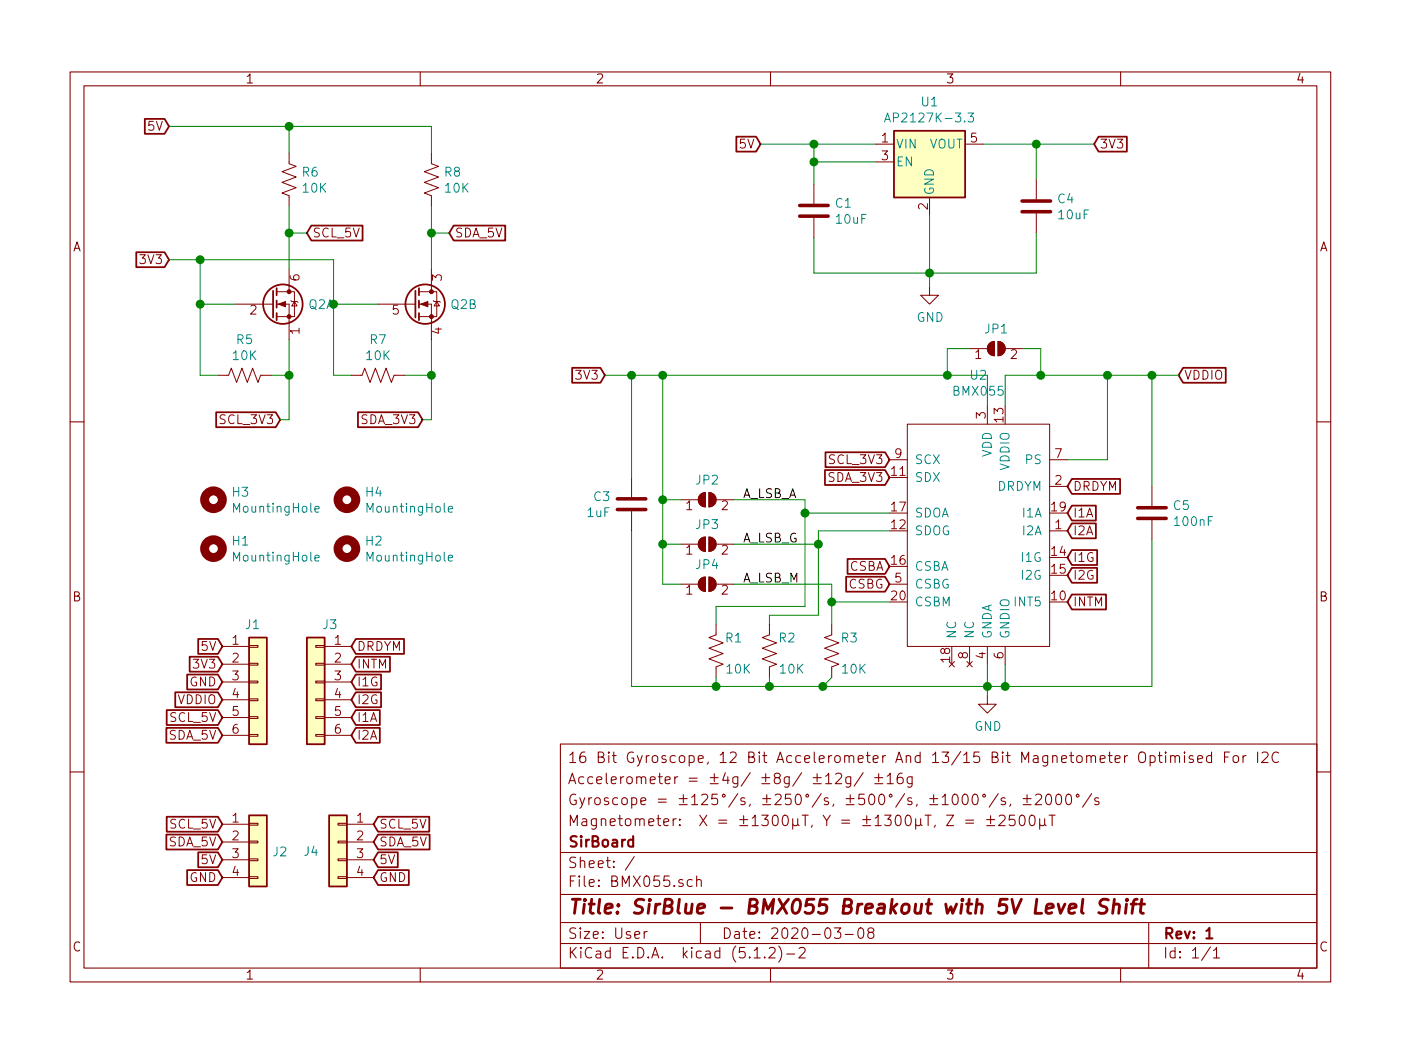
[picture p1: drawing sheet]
EESchema Schematic File Version 4
LIBS:BMX055-cache
EELAYER 29 0
EELAYER END
$Descr User 7874 5906
encoding utf-8
Sheet 1 1
Title "SirBlue - BMX055 Breakout with 5V Level Shift"
Date "2020-03-08"
Rev "1"
Comp "SirBoard"
Comment1 "Magnetometer:  X = ±1300μT, Y = ±1300μT, Z = ±2500μT"
Comment2 "Gyroscope = ±125°/s, ±250°/s, ±500°/s, ±1000°/s, ±2000°/s"
Comment3 "Accelerometer = ±4g/ ±8g/ ±12g/ ±16g"
Comment4 "16 Bit Gyroscope, 12 Bit Accelerometer And 13/15 Bit Magnetometer Optimised For I2C"
$EndDescr
Wire Wire Line
	4575 1325 4575 1525
Wire Wire Line
	4575 1525 5225 1525
Connection ~ 5225 1525
Wire Wire Line
	4925 800  4575 800 
Wire Wire Line
	4575 800  4575 900 
Wire Wire Line
	4575 900  4925 900 
Wire Wire Line
	4575 900  4575 1025
Connection ~ 4575 900 
Wire Wire Line
	5525 800  5825 800 
Wire Wire Line
	5825 800  5825 1000
Text GLabel 4275 800  0    50   Input ~ 0
5V
Wire Wire Line
	4275 800  4575 800 
Connection ~ 4575 800 
Text GLabel 6150 800  2    50   Input ~ 0
3V3
Connection ~ 5825 800 
$Comp
L power:GND #PWR0101
U 1 1
P 5225 1600
F 0 "#PWR0101" H 5225 1350 50  0001 C CNN
F 1 "GND" H 5229 1428 50  0000 C CNN
F 2 "" H 5225 1600 50  0001 C CNN
F 3 "" H 5225 1600 50  0001 C CNN
	1    5225 1600
	1    0    0    -1  
$EndComp
Wire Wire Line
	5225 1600 5225 1525
Text GLabel 3400 2100 0    50   Input ~ 0
3V3
Text GLabel 950  700  0    50   Input ~ 0
5V
Wire Wire Line
	5825 1525 5225 1525
Wire Wire Line
	5825 1300 5825 1525
$Comp
L Regulator_Linear:AP2127K-3.3 U1
U 1 1
P 5225 900
F 0 "U1" H 5225 1240 50  0000 C CNN
F 1 "AP2127K-3.3" H 5225 1150 50  0000 C CNN
F 2 "Package_TO_SOT_SMD:SOT-23-5" H 5225 1225 50  0001 C CNN
F 3 "https://www.diodes.com/assets/Datasheets/AP2127.pdf" H 5225 1000 50  0001 C CNN
F 4 "C156285" H 5225 900 50  0001 C CNN "Part"
	1    5225 900 
	1    0    0    -1  
$EndComp
Wire Wire Line
	5225 1200 5225 1525
Text GLabel 950  1450 0    50   Input ~ 0
3V3
Text GLabel 1575 2350 0    50   Input ~ 0
SCL_3V3
Text GLabel 2375 2350 0    50   Input ~ 0
SDA_3V3
Text GLabel 1725 1300 2    50   Input ~ 0
SCL_5V
Text GLabel 2525 1300 2    50   Input ~ 0
SDA_5V
Text GLabel 1250 3725 0    50   Input ~ 0
3V3
Text GLabel 1250 3625 0    50   Input ~ 0
5V
$Comp
L Mechanical:MountingHole H4
U 1 1
P 1950 2800
F 0 "H4" H 2050 2845 50  0000 L CNN
F 1 "MountingHole" H 2050 2755 50  0000 L CNN
F 2 "SirBoardLibrary:MountingHole_M2.5_SirBoard" H 1950 2800 50  0001 C CNN
F 3 "~" H 1950 2800 50  0001 C CNN
	1    1950 2800
	1    0    0    -1  
$EndComp
$Comp
L Mechanical:MountingHole H3
U 1 1
P 1200 2800
F 0 "H3" H 1300 2845 50  0000 L CNN
F 1 "MountingHole" H 1300 2755 50  0000 L CNN
F 2 "SirBoardLibrary:MountingHole_M2.5_SirBoard" H 1200 2800 50  0001 C CNN
F 3 "~" H 1200 2800 50  0001 C CNN
	1    1200 2800
	1    0    0    -1  
$EndComp
Text GLabel 1250 3825 0    50   Input ~ 0
GND
Wire Wire Line
	5825 800  6150 800 
$Comp
L Mechanical:MountingHole H2
U 1 1
P 1950 3075
F 0 "H2" H 2050 3120 50  0000 L CNN
F 1 "MountingHole" H 2050 3030 50  0000 L CNN
F 2 "SirBoardLibrary:MountingHole_M2.5_SirBoard" H 1950 3075 50  0001 C CNN
F 3 "~" H 1950 3075 50  0001 C CNN
	1    1950 3075
	1    0    0    -1  
$EndComp
$Comp
L Mechanical:MountingHole H1
U 1 1
P 1200 3075
F 0 "H1" H 1300 3120 50  0000 L CNN
F 1 "MountingHole" H 1300 3030 50  0000 L CNN
F 2 "SirBoardLibrary:MountingHole_M2.5_SirBoard" H 1200 3075 50  0001 C CNN
F 3 "~" H 1200 3075 50  0001 C CNN
	1    1200 3075
	1    0    0    -1  
$EndComp
$Comp
L Device:C C1
U 1 1
P 4575 1175
F 0 "C1" H 4690 1220 50  0000 L CNN
F 1 "10uF" H 4690 1130 50  0000 L CNN
F 2 "Capacitor_SMD:C_0805_2012Metric" H 4613 1025 50  0001 C CNN
F 3 "~" H 4575 1175 50  0001 C CNN
F 4 "C95841" H 4575 1175 50  0001 C CNN "Part"
	1    4575 1175
	1    0    0    -1  
$EndComp
$Comp
L Device:Q_DUAL_NMOS_S1G1D2S2G2D1 Q2
U 1 1
P 1525 1700
F 0 "Q2" H 1731 1700 50  0000 L CNN
F 1 "BSS138DW" H 1730 1655 50  0001 L CNN
F 2 "Package_TO_SOT_SMD:SOT-363_SC-70-6" H 1725 1700 50  0001 C CNN
F 3 "~" H 1725 1700 50  0001 C CNN
	1    1525 1700
	1    0    0    -1  
$EndComp
$Comp
L Device:Q_DUAL_NMOS_S1G1D2S2G2D1 Q2
U 2 1
P 2325 1700
F 0 "Q2" H 2530 1700 50  0000 L CNN
F 1 "BSS138DW" H 2530 1655 50  0001 L CNN
F 2 "Package_TO_SOT_SMD:SOT-363_SC-70-6" H 2525 1700 50  0001 C CNN
F 3 "~" H 2525 1700 50  0001 C CNN
	2    2325 1700
	1    0    0    -1  
$EndComp
$Comp
L Device:R_US R6
U 1 1
P 1625 1000
F 0 "R6" H 1693 1045 50  0000 L CNN
F 1 "10K" H 1693 955 50  0000 L CNN
F 2 "Resistor_SMD:R_0603_1608Metric" V 1665 990 50  0001 C CNN
F 3 "~" H 1625 1000 50  0001 C CNN
F 4 "C99198" H 1625 1000 50  0001 C CNN "Part"
	1    1625 1000
	1    0    0    -1  
$EndComp
$Comp
L Device:R_US R8
U 1 1
P 2425 1000
F 0 "R8" H 2493 1045 50  0000 L CNN
F 1 "10K" H 2493 955 50  0000 L CNN
F 2 "Resistor_SMD:R_0603_1608Metric" V 2465 990 50  0001 C CNN
F 3 "~" H 2425 1000 50  0001 C CNN
F 4 "C99198" H 2425 1000 50  0001 C CNN "Part"
	1    2425 1000
	1    0    0    -1  
$EndComp
$Comp
L Device:R_US R5
U 1 1
P 1375 2100
F 0 "R5" V 1172 2100 50  0000 C CNN
F 1 "10K" V 1262 2100 50  0000 C CNN
F 2 "Resistor_SMD:R_0603_1608Metric" V 1415 2090 50  0001 C CNN
F 3 "~" H 1375 2100 50  0001 C CNN
F 4 "C99198" V 1375 2100 50  0001 C CNN "Part"
	1    1375 2100
	0    1    1    0   
$EndComp
Wire Wire Line
	2425 700  2425 850 
Wire Wire Line
	1625 850  1625 700 
Wire Wire Line
	2425 1150 2425 1300
Wire Wire Line
	1325 1700 1125 1700
Wire Wire Line
	1125 1700 1125 2100
Wire Wire Line
	1125 2100 1225 2100
Wire Wire Line
	1525 2100 1625 2100
Wire Wire Line
	1625 2100 1625 1900
Wire Wire Line
	1975 2100 1875 2100
Wire Wire Line
	1875 2100 1875 1700
Wire Wire Line
	1875 1700 2125 1700
Wire Wire Line
	2275 2100 2425 2100
Wire Wire Line
	2425 2100 2425 1900
Wire Wire Line
	2425 700  1625 700 
Wire Wire Line
	1125 1450 1125 1700
Connection ~ 1125 1700
Wire Wire Line
	1625 1150 1625 1300
Wire Wire Line
	1125 1450 1875 1450
Wire Wire Line
	1875 1450 1875 1700
Connection ~ 1875 1700
Wire Wire Line
	2425 2100 2425 2350
Wire Wire Line
	2425 2350 2375 2350
Connection ~ 2425 2100
Wire Wire Line
	1625 2100 1625 2350
Wire Wire Line
	1625 2350 1575 2350
Connection ~ 1625 2100
Connection ~ 2425 1300
Wire Wire Line
	2425 1300 2425 1500
Wire Wire Line
	1725 1300 1625 1300
Connection ~ 1625 1300
Wire Wire Line
	1625 1300 1625 1500
Wire Wire Line
	2425 1300 2525 1300
$Comp
L Device:R_US R7
U 1 1
P 2125 2100
F 0 "R7" V 1922 2100 50  0000 C CNN
F 1 "10K" V 2012 2100 50  0000 C CNN
F 2 "Resistor_SMD:R_0603_1608Metric" V 2165 2090 50  0001 C CNN
F 3 "~" H 2125 2100 50  0001 C CNN
F 4 "C99198" V 2125 2100 50  0001 C CNN "Part"
	1    2125 2100
	0    1    1    0   
$EndComp
$Comp
L Device:C C4
U 1 1
P 5825 1150
F 0 "C4" H 5940 1195 50  0000 L CNN
F 1 "10uF" H 5940 1105 50  0000 L CNN
F 2 "Capacitor_SMD:C_0805_2012Metric" H 5863 1000 50  0001 C CNN
F 3 "~" H 5825 1150 50  0001 C CNN
F 4 "C95841" H 5825 1150 50  0001 C CNN "Part"
	1    5825 1150
	1    0    0    -1  
$EndComp
$Comp
L Connector_Generic:Conn_01x06 J1
U 1 1
P 1450 3825
F 0 "J1" H 1375 4150 50  0000 L CNN
F 1 "Conn_01x06" H 1529 3727 50  0001 L CNN
F 2 "Connector_PinHeader_2.54mm:PinHeader_1x06_P2.54mm_Vertical" H 1450 3825 50  0001 C CNN
F 3 "~" H 1450 3825 50  0001 C CNN
	1    1450 3825
	1    0    0    -1  
$EndComp
$Comp
L Connector_Generic:Conn_01x06 J3
U 1 1
P 1775 3825
F 0 "J3" H 1694 4150 50  0000 C CNN
F 1 "Conn_01x06" H 1854 3727 50  0001 L CNN
F 2 "Connector_PinHeader_2.54mm:PinHeader_1x06_P2.54mm_Vertical" H 1775 3825 50  0001 C CNN
F 3 "~" H 1775 3825 50  0001 C CNN
	1    1775 3825
	-1   0    0    -1  
$EndComp
Text GLabel 1250 4025 0    50   Input ~ 0
SCL_5V
Text GLabel 1250 4125 0    50   Input ~ 0
SDA_5V
Text GLabel 1250 3925 0    50   Input ~ 0
VDDIO
$Comp
L Connector_Generic:Conn_01x04 J2
U 1 1
P 1450 4725
F 0 "J2" H 1529 4672 50  0000 L CNN
F 1 "Conn_01x04" H 1529 4627 50  0001 L CNN
F 2 "SirBoardLibrary:SirBlue_Connector" H 1450 4725 50  0001 C CNN
F 3 "~" H 1450 4725 50  0001 C CNN
F 4 "C160404" H 1450 4725 50  0001 C CNN "Part"
	1    1450 4725
	1    0    0    -1  
$EndComp
$Comp
L Connector_Generic:Conn_01x04 J4
U 1 1
P 1900 4725
F 0 "J4" H 2050 4675 50  0000 C CNN
F 1 "Conn_01x04" H 1979 4627 50  0001 L CNN
F 2 "SirBoardLibrary:SirBlue_Connector" H 1900 4725 50  0001 C CNN
F 3 "~" H 1900 4725 50  0001 C CNN
F 4 "C160404" H 1900 4725 50  0001 C CNN "Part"
	1    1900 4725
	-1   0    0    -1  
$EndComp
Text GLabel 1250 4825 0    50   Input ~ 0
5V
Text GLabel 1250 4925 0    50   Input ~ 0
GND
Text GLabel 1250 4625 0    50   Input ~ 0
SCL_5V
Text GLabel 1250 4725 0    50   Input ~ 0
SDA_5V
Text GLabel 2100 4825 2    50   Input ~ 0
5V
Text GLabel 2100 4925 2    50   Input ~ 0
GND
Text GLabel 2100 4625 2    50   Input ~ 0
SCL_5V
Text GLabel 2100 4725 2    50   Input ~ 0
SDA_5V
$Comp
L Device:C C5
U 1 1
P 6475 2875
F 0 "C5" H 6590 2920 50  0000 L CNN
F 1 "100nF" H 6590 2830 50  0000 L CNN
F 2 "Capacitor_SMD:C_0603_1608Metric" H 6513 2725 50  0001 C CNN
F 3 "~" H 6475 2875 50  0001 C CNN
F 4 "C42998" H 6475 2875 50  0001 C CNN "Part"
	1    6475 2875
	1    0    0    -1  
$EndComp
$Comp
L Device:C C3
U 1 1
P 3550 2825
F 0 "C3" H 3665 2870 50  0000 L CNN
F 1 "1uF" H 3665 2780 50  0000 L CNN
F 2 "Capacitor_SMD:C_0603_1608Metric" H 3588 2675 50  0001 C CNN
F 3 "~" H 3550 2825 50  0001 C CNN
F 4 "C29936" H 3550 2825 50  0001 C CNN "Part"
	1    3550 2825
	-1   0    0    -1  
$EndComp
Wire Wire Line
	5650 2275 5650 2100
Wire Wire Line
	5650 2100 5850 2100
Wire Wire Line
	6475 2100 6475 2725
Wire Wire Line
	6475 3025 6475 3850
Wire Wire Line
	3550 2675 3550 2100
Wire Wire Line
	3550 2100 3725 2100
Wire Wire Line
	5550 2100 5550 2275
$Comp
L Jumper:SolderJumper_2_Open JP1
U 1 1
P 5600 1950
F 0 "JP1" H 5600 2063 50  0000 C CNN
F 1 "SolderJumper_2_Open" H 5600 2063 50  0001 C CNN
F 2 "Jumper:SolderJumper-2_P1.3mm_Open_RoundedPad1.0x1.5mm" H 5600 1950 50  0001 C CNN
F 3 "~" H 5600 1950 50  0001 C CNN
	1    5600 1950
	1    0    0    -1  
$EndComp
Wire Wire Line
	5750 1950 5850 1950
Wire Wire Line
	5850 1950 5850 2100
Wire Wire Line
	5450 1950 5325 1950
Wire Wire Line
	5325 1950 5325 2100
Wire Wire Line
	5325 2100 5550 2100
Wire Wire Line
	3400 2100 3550 2100
Connection ~ 3550 2100
Text GLabel 6000 2875 2    50   Input ~ 0
I1A
Text GLabel 5000 2675 0    50   Input ~ 0
SDA_3V3
Text GLabel 5000 2575 0    50   Input ~ 0
SCL_3V3
Connection ~ 5550 3850
$Comp
L power:GND #PWR0106
U 1 1
P 5550 3900
F 0 "#PWR0106" H 5550 3650 50  0001 C CNN
F 1 "GND" H 5554 3728 50  0000 C CNN
F 2 "" H 5550 3900 50  0001 C CNN
F 3 "" H 5550 3900 50  0001 C CNN
	1    5550 3900
	1    0    0    -1  
$EndComp
Wire Wire Line
	5550 3900 5550 3850
Wire Wire Line
	5550 3850 5650 3850
Text GLabel 6625 2100 2    50   Input ~ 0
VDDIO
Wire Wire Line
	5550 3725 5550 3850
Wire Wire Line
	5650 3725 5650 3850
Text GLabel 6000 2975 2    50   Input ~ 0
I2A
Text GLabel 6000 3125 2    50   Input ~ 0
I1G
Text GLabel 6000 3225 2    50   Input ~ 0
I2G
Connection ~ 1625 700 
Connection ~ 1125 1450
Wire Wire Line
	950  700  1625 700 
Wire Wire Line
	950  1450 1125 1450
Text GLabel 5000 3175 0    50   Input ~ 0
CSBA
Text GLabel 1975 4025 2    50   Input ~ 0
I1A
Text GLabel 1975 4125 2    50   Input ~ 0
I2A
Text GLabel 1975 3825 2    50   Input ~ 0
I1G
Text GLabel 1975 3925 2    50   Input ~ 0
I2G
Text GLabel 5000 3275 0    50   Input ~ 0
CSBG
$Comp
L Device:R_US R2
U 1 1
P 4325 3650
F 0 "R2" H 4225 3725 50  0000 C CNN
F 1 "10K" H 4200 3550 50  0000 C CNN
F 2 "Resistor_SMD:R_0603_1608Metric" V 4365 3640 50  0001 C CNN
F 3 "~" H 4325 3650 50  0001 C CNN
F 4 "C99198" V 4325 3650 50  0001 C CNN "Part"
	1    4325 3650
	-1   0    0    -1  
$EndComp
$Comp
L Device:R_US R1
U 1 1
P 4025 3650
F 0 "R1" H 3925 3725 50  0000 C CNN
F 1 "10K" H 3900 3550 50  0000 C CNN
F 2 "Resistor_SMD:R_0603_1608Metric" V 4065 3640 50  0001 C CNN
F 3 "~" H 4025 3650 50  0001 C CNN
F 4 "C99198" V 4025 3650 50  0001 C CNN "Part"
	1    4025 3650
	-1   0    0    -1  
$EndComp
$Comp
L Jumper:SolderJumper_2_Open JP2
U 1 1
P 3975 2800
F 0 "JP2" H 3975 2913 50  0000 C CNN
F 1 "SolderJumper_2_Open" H 3975 2913 50  0001 C CNN
F 2 "Jumper:SolderJumper-2_P1.3mm_Open_RoundedPad1.0x1.5mm" H 3975 2800 50  0001 C CNN
F 3 "~" H 3975 2800 50  0001 C CNN
	1    3975 2800
	1    0    0    -1  
$EndComp
Connection ~ 5325 2100
$Comp
L Jumper:SolderJumper_2_Open JP3
U 1 1
P 3975 3050
F 0 "JP3" H 3975 3163 50  0000 C CNN
F 1 "SolderJumper_2_Open" H 3975 3163 50  0001 C CNN
F 2 "Jumper:SolderJumper-2_P1.3mm_Open_RoundedPad1.0x1.5mm" H 3975 3050 50  0001 C CNN
F 3 "~" H 3975 3050 50  0001 C CNN
	1    3975 3050
	1    0    0    -1  
$EndComp
Text Label 4175 3050 0    50   ~ 0
A_LSB_G
Text Label 4175 2800 0    50   ~ 0
A_LSB_A
Wire Wire Line
	6000 2575 6225 2575
$Comp
L SirBoard_Library:BMX055 U2
U 1 1
P 5500 2975
F 0 "U2" H 5500 3853 50  0000 C CNN
F 1 "BMX055" H 5500 3763 50  0000 C CNN
F 2 "SirBoardLibrary:LGA_PACKAGE_20_PINS" H 5750 3625 50  0001 C CNN
F 3 "https://datasheet.lcsc.com/szlcsc/Bosch-Sensortec-BMX055_C94022.pdf" H 5750 3625 50  0001 C CNN
F 4 "C94022" H 5600 3075 50  0001 C CNN "Part"
	1    5500 2975
	1    0    0    -1  
$EndComp
Text GLabel 6000 3375 2    50   Input ~ 0
INTM
Text GLabel 6000 2725 2    50   Input ~ 0
DRDYM
Wire Wire Line
	5850 2100 6225 2100
Connection ~ 5850 2100
Connection ~ 6225 2100
Wire Wire Line
	6225 2100 6225 2575
Wire Wire Line
	6225 2100 6475 2100
Connection ~ 6475 2100
Wire Wire Line
	6475 2100 6625 2100
Wire Wire Line
	5650 3850 6475 3850
Connection ~ 5650 3850
Wire Wire Line
	3725 2100 3725 2800
$Comp
L Device:R_US R3
U 1 1
P 4675 3650
F 0 "R3" H 4575 3725 50  0000 C CNN
F 1 "10K" H 4550 3550 50  0000 C CNN
F 2 "Resistor_SMD:R_0603_1608Metric" V 4715 3640 50  0001 C CNN
F 3 "~" H 4675 3650 50  0001 C CNN
F 4 "C99198" V 4675 3650 50  0001 C CNN "Part"
	1    4675 3650
	-1   0    0    -1  
$EndComp
Wire Wire Line
	4675 3800 4625 3850
Wire Wire Line
	4625 3850 5550 3850
Wire Wire Line
	4625 3850 4325 3850
Connection ~ 4625 3850
Wire Wire Line
	4325 3850 4025 3850
Connection ~ 4325 3850
Wire Wire Line
	5000 2875 4525 2875
Wire Wire Line
	4525 2875 4525 2800
Wire Wire Line
	4525 2800 4125 2800
Wire Wire Line
	4125 3050 4600 3050
Wire Wire Line
	4600 3050 4600 2975
$Comp
L Jumper:SolderJumper_2_Open JP4
U 1 1
P 3975 3275
F 0 "JP4" H 3975 3388 50  0000 C CNN
F 1 "SolderJumper_2_Open" H 3975 3388 50  0001 C CNN
F 2 "Jumper:SolderJumper-2_P1.3mm_Open_RoundedPad1.0x1.5mm" H 3975 3275 50  0001 C CNN
F 3 "~" H 3975 3275 50  0001 C CNN
	1    3975 3275
	1    0    0    -1  
$EndComp
Wire Wire Line
	4125 3275 4675 3275
Wire Wire Line
	3825 2800 3725 2800
Connection ~ 3725 2800
Wire Wire Line
	3725 2800 3725 3050
Wire Wire Line
	3825 3050 3725 3050
Connection ~ 3725 3050
Wire Wire Line
	3825 3275 3725 3275
Wire Wire Line
	3725 3050 3725 3275
Wire Wire Line
	4325 3500 4325 3450
Wire Wire Line
	4325 3450 4600 3450
Wire Wire Line
	4600 3450 4600 3050
Wire Wire Line
	4600 2975 5000 2975
Wire Wire Line
	4025 3500 4025 3400
Wire Wire Line
	4025 3400 4525 3400
Wire Wire Line
	4525 3400 4525 2875
Wire Wire Line
	3550 3850 4025 3850
Wire Wire Line
	3550 2975 3550 3850
Connection ~ 4025 3850
Connection ~ 3725 2100
Wire Wire Line
	3725 2100 5325 2100
Wire Wire Line
	4325 3850 4325 3800
Wire Wire Line
	4025 3850 4025 3800
Wire Wire Line
	4675 3500 4675 3375
Wire Wire Line
	5000 3375 4675 3375
Wire Wire Line
	4675 3375 4675 3275
Text GLabel 1975 3725 2    50   Input ~ 0
INTM
Text GLabel 1975 3625 2    50   Input ~ 0
DRDYM
Text Label 4175 3275 0    50   ~ 0
A_LSB_M
Connection ~ 4675 3375
Connection ~ 4600 3050
Connection ~ 4525 2875
$EndSCHEMATC
